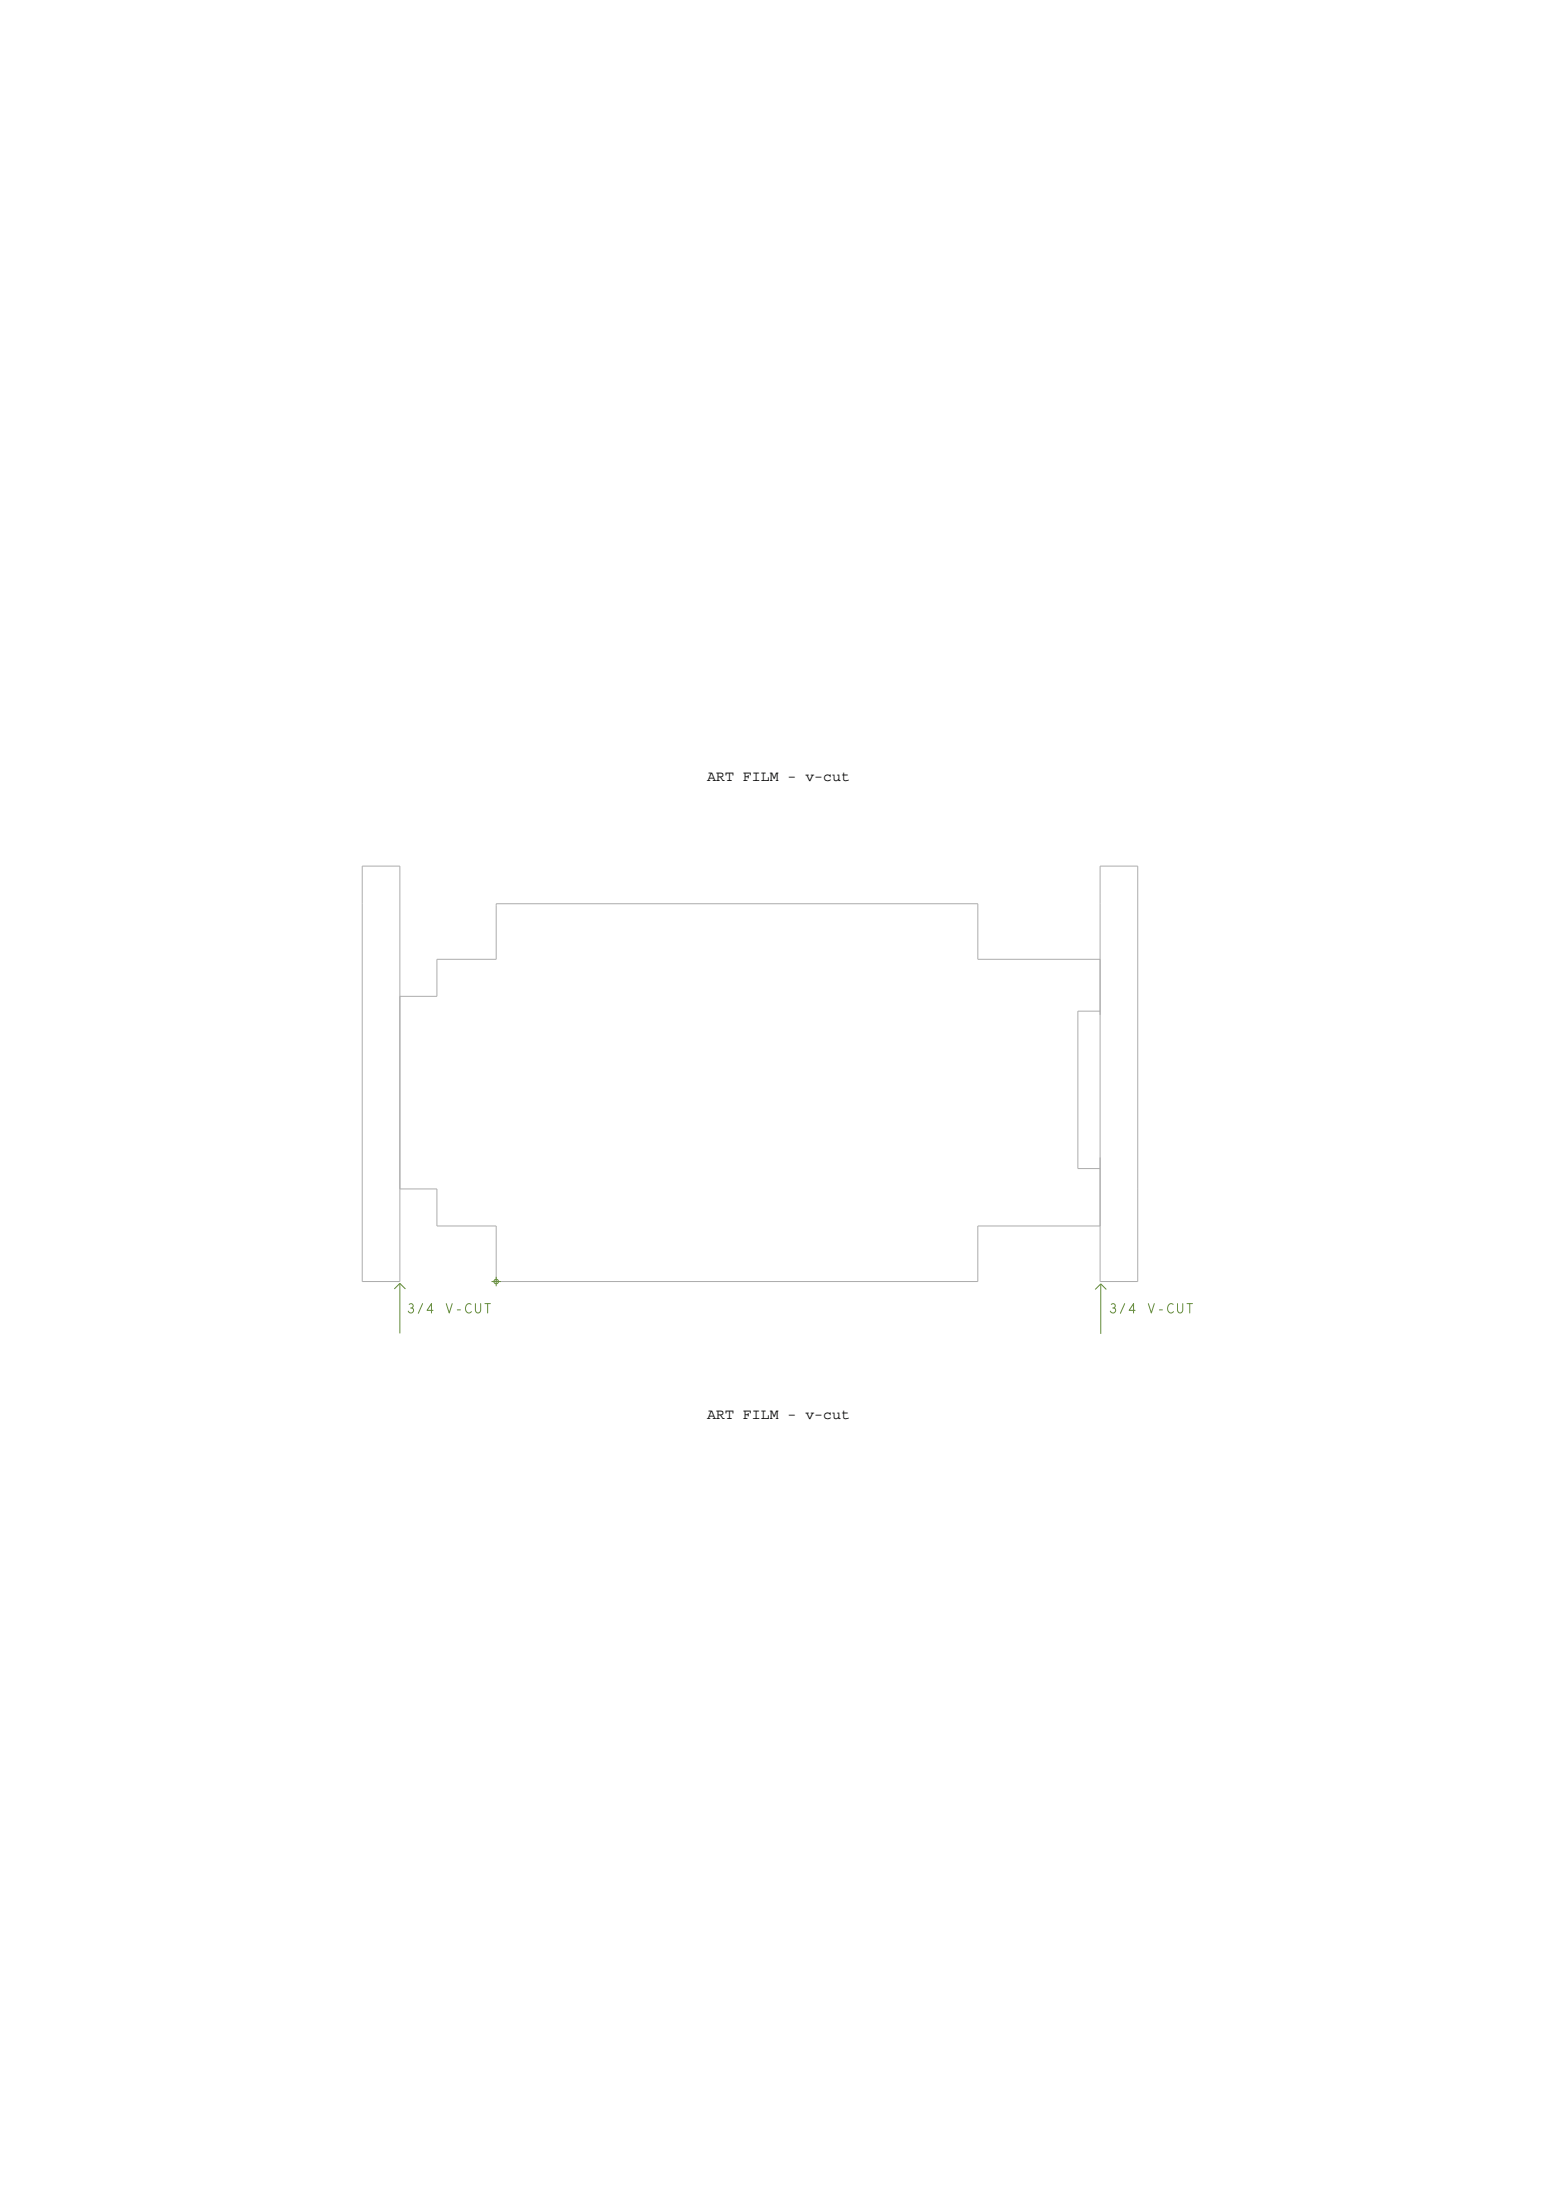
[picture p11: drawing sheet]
<svg xmlns="http://www.w3.org/2000/svg" width="210mm" height="297mm" viewBox="0 0 210 297" stroke-linecap="round" stroke-linejoin="round" font-family="sans-serif">
<!-- layer: Board Outline -->
<g fill="none" stroke="#acacac" stroke-width=".13">
<path d="M48.9 116.9h5.1zM48.9 116.9v5.1zM54 116.9v43.6zM148.5 116.9h5.1zM148.5 116.9v5.1zM153.6 116.9v43.6zM48.9 122v51zM54 134.5v26zM54 134.5h5zM59 129.5v5zM59 129.5h8zM67 122v.3z"/>
<path d="M67 122h65zM67 122.3v7.2zM132 122v7.5zM132 129.5h16.5zM145.5 136.5h3zM145.5 136.5v21.3zM148.5 122v51zM148.5 129.5v7.5zM145.5 157.8h3zM148.5 156.3v9.2zM48.9 173h5.1zM54 160.5h5z"/>
<path d="M54 160.5v12.5zM59 165.5h8zM59 160.5v5zM67 173h65zM67 165.5v7.5zM132 165.5h16.5zM132 165.5v7.5zM148.5 173h5.1zM148.5 165.5h.1M153.6 160.5v12.5z"/>
</g>
<path d="M54 173.3l.7 .7zM54 173.3l-.8 .7zM54 173.3v6.7zM148.6 173.3l.7 .8zM148.6 173.3l-.8 .8zM148.6 173.3v6.8z" fill="none" stroke="#638b3a" stroke-width=".13"/>
<!-- layer: Text -->
<g fill="none" stroke="#638b3a" stroke-width=".13">
<path d="M55.2 176.1a.31 .31 0 0 1 .5 0 .31 .31 0 0 1-.1 .5M55.4 176.6a.36 .36 0 0 1 .4 .3 .36 .36 0 0 1-.3 .4 .36 .36 0 0 1-.4-.3M57 176l-.5 1.3M58.4 176.9h-.8l.6-.9v1.3M60.2 176l.4 1.3 .4-1.3M61.7 176.8h.4M63.6 176.1a.51 .51 0 0 0-.6 0 .51 .51 0 0 0-.2 .6 .46 .46 0 0 0 .3 .5 .46 .46 0 0 0 .5-.1M64.2 176v.9a.35 .35 0 0 0 .3 .4 .35 .35 0 0 0 .4-.4v-.9M65.4 176h.8M65.8 176v1.3M150 176.1a.31 .31 0 0 1 .5 0 .31 .31 0 0 1-.2 .5M150.2 176.6a.36 .36 0 0 1 .4 .3 .36 .36 0 0 1-.3 .4 .36 .36 0 0 1-.5-.3"/>
<path d="M151.8 176l-.6 1.3M153.2 176.9h-.8l.6-.9v1.3M155 176l.4 1.3 .4-1.3M156.5 176.8h.4M158.3 176.1a.51 .51 0 0 0-.6 0 .51 .51 0 0 0-.1 .6 .46 .46 0 0 0 .2 .5 .46 .46 0 0 0 .6-.1M158.9 176v.9a.35 .35 0 0 0 .4 .4 .35 .35 0 0 0 .3-.4v-.9M160.2 176h.7M160.6 176v1.3"/>
</g>
<!-- layer: Drawing Origin -->
<path d="M66.3 173h1.3M66.7 172.8l.3-.1 .2 .1 .1 .2-.1 .2-.2 .1-.3-.1v-.2zM67 172.4v1.2" fill="none" stroke="#638b3a" stroke-width=".13"/>
<g font-size="2">
<text x="95.4" y="105.4">ART FILM - v-cut</text>
<text x="95.4" y="191.6">ART FILM - v-cut</text>
</g>
</svg>
